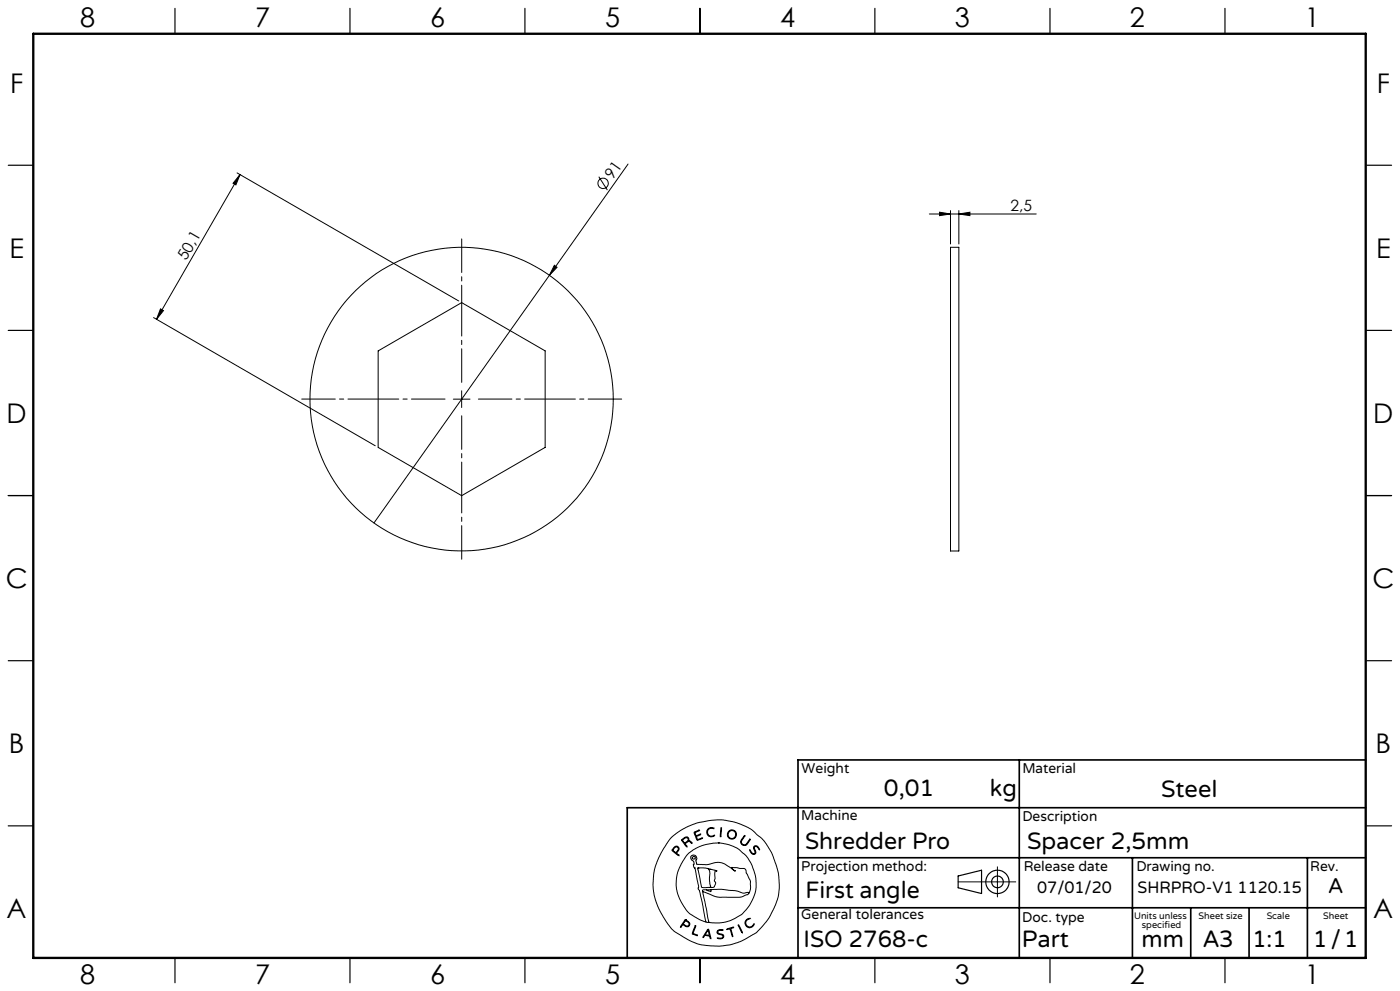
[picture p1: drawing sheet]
<svg xmlns="http://www.w3.org/2000/svg" width="420mm" height="297mm" viewBox="0 0 420 297" stroke-linecap="round" stroke-linejoin="round" font-family="sans-serif">
<g fill="none" stroke="#000" stroke-width=".3">
<path d="M71.1 51.8l66.5 38.4M72 52.3l-1.2 3.1-.9-.5zM72 52.3l-25 43.4M179.6 52.9l2.6 4.1M188.4 49.2l-76.2 107.5M166.3 79.5l.8 .6-2.3 2.4zM278.8 64.1h32.1M281.9 63.6l3.3 .5-3.3 .5zM285.2 74.1h2.5v91h-2.5zM285.2 63.1v10M287.7 64.1l3.3-.5v1zM287.7 63.1v10"/>
<path d="M46.1 95.2l66.5 38.4M48.2 92.6l.8 .5-2 2.6zM113.5 105.2l25-14.5 25 14.5v28.9l-25 14.5-25-14.5zM136 119.6h5M138.5 117.1v5M201.3 251.1l2.8-2.2 4.5-2.1 4.8-1 3.2-.1 3.7 .7 3.3 1.2 2 1.1 2.8 2.4 1.5 1.8 1.8 3.2 1.8 5.3 .3 3.5-.2 3-.8 2.8-1.7 3.7-1.8 2.5a16.5 16.5 0 0 1-6.7 5l-3.3 1.2-2.9 .4h-3.4l-2.9-.4-3.7-1.5-3.8-2.3-1.1-.9-1.2-1.6-2.3-3.7-1.2-2.8-.6-2.2-.3-3.1 .3-3.5 .9-3.2 2-4zM202 254.1l.7-.5 .6 .1 .4 .6-.1 .6a.64 .64 0 0 0-.3 1.1l.4 .5-1.7-1.2a.52 .52 0 0 1-.4-.5 .52 .52 0 0 1 .4-.6zM202.4 254l.4-.2 .5 .1 .2 .5-.2 .4a.73 .73 0 0 1-.7 .6 .73 .73 0 0 1-.7-.7zM204.5 251.6l1.1-.7h.6l.4 .3 .1 .8 .6 .2 .3 .5-.8-.5-.6 .2a.61 .61 0 0 0-.6 .5 .61 .61 0 0 0 .5 .7l-.1 .3-1.5-2zM204.8 251.7l.8-.6h.6l.2 .6-.5 .6a.52 .52 0 0 1-.6 .3 .52 .52 0 0 1-.4-.5zM208.2 249.4l1.7-.6-1 .5a.57 .57 0 0 0-.2 .9 .57 .57 0 0 0 .9 0l.6-.2-.8 .5a.46 .46 0 0 0-.5 .4 .46 .46 0 0 0 .3 .5l.1 .2 1.5-.5-1.7 .7zM212.3 248.5l.8-.5 1 .2 .1 .2-.9-.2-.7 .3-.3 .5v.7l.1 .4 .6 .4 1.3-.2a.53 .53 0 0 1-.3 .5 .53 .53 0 0 1-.5 0l-.9-.2-.4-.4-.2-1z"/>
<path d="M215.5 252.6l2.7 .4 3 1.2 2.3 1.9 .9 1.2 1.3 2.2 1.1 3.8-.1 3.5-.8 2.5a11.7 11.7 0 0 1-8.9 7.2l-2.6 .1-1.7-.2M215.5 252.6l-4.1 .6-3.4 1.5-2.1 1.8-2.1 3.5-.5 1.4-.4 2 .1 3 .9 2.9 2 3.4a9.1 9.1 0 0 0 4 2.9l1.9 .8M215.5 252.6h.1M216.3 248.1h.2v.6l-.2 1.9-.2 .2zM223.3 250.5l.1-.1 .1 .2-1.1 1.6 .2 .7 .7 .3a3.3 3.3 0 0 0 1.7-1.7v.2l-1 1.5-.4 .2-.7-.1-.6-.5-.1-.6zM224.9 254.7l.7 .9 .5 .3 .4-.3-.4-1.4 .2-.6h.9l.7 1-.1 .1-.9-1-.5 .1-.1 .4 .5 1.4-.6 .5-.9-.5zM299.2 259.8v9M205.6 275.6l-1.4 2-.1 .2h.2a.69 .69 0 0 1 .6-.6 .69 .69 0 0 1 .8 .4l.9 .1 .3-.9-1.3-1.2M205.6 275.6h.1M205.6 275.9l-.3 .5M205.7 275.9l1 .9-.1 .6-.6 .1a.7 .7 0 0 1-.9-.9l.2-.2M205.7 275.9h.1"/>
<path d="M208.5 277.5l.2-.1v.2l-.5 1.4a.56 .56 0 0 0-.2 .7 .56 .56 0 0 0 .7 .3l.5 .4-1.6-.6zM209.3 260.2l2.3-.1 3.1 .8 .4 .3a.35 .35 0 0 0-.5-.2 .35 .35 0 0 0-.1 .5v1.8l-.2 .7 .4 .8-.4 1-.5 .2h-2.6a.85 .85 0 0 1-.8-.2 .85 .85 0 0 1-.1-.9zM209.4 260.1h.1M210.8 267.2l1.9 9.2M210.8 267.2l3.7 1.5 1.3 .2h6.3l2.1-.8 .4-.3M211.8 276.4h.9M211.9 266.7h-1.1v.5M212.1 260.2a2.12 2.12 0 0 1 .8 2.7v1.9l.3 .9-.3 .2M212.3 278.6l.1-.1a4.3 4.3 0 0 1 .9 2.6v.2h-.2a.74 .74 0 0 0-.8-.8l-.2-.1a.82 .82 0 0 0-1.1 .6l-.1-.3zM212.3 278.9l.4 .9a.4 .4 0 0 1-.1 .6 .4 .4 0 0 1-.6-.2l-.4-.1zM212.4 278.9h.1M212.7 276.4h.1"/>
<path d="M213 260.6h.1M213.3 266.6l3.2-.1 4.2 .4 2.3 .8 1.1-.2a.3 .3 0 0 1 .4-.1 .3 .3 0 0 1 .1 .4M213.3 266.6v.6l-1.4-.5M213.3 266.6l-1.4 .1M215.3 278.9l.6-.3 1 .1v.2h-1.4l-.2 .6 .3 .2 1.4 .5 .1 .5-.2 .4-.6 .3-1.1-.2h1.1l.6-.5-.3-.5-1.4-.5-.1-.4zM218 278.4l2.1-.5-.8 .4 .5 2.4-.8-2.3-.8 .2zM221.5 277.2l1.2 2.2v.2zM221.5 277.1h.1M224 275.6l.7-.4 .3 .1-.8 .4-.4 .6v.6l.5 .7 .9 .2 .9-.9a.41 .41 0 0 1 .1 .5 .41 .41 0 0 1-.4 .2l-1 .5-.9-.5-.4-1.1zM224.6 267.8l.5-1.4v-2.3l-1.7-3.8-3.9-.3 .3 .5 .8 .6h-.1l-3.1-2.2-1.7-.5-3.6 .7-3-.1-.3-.9 .3-.8-.3-.7-.6-.3-.7 .1-.3 .4v.4l1 1.1-.1 1.4 .4 .5 1.1 5.4-.2 .8 .4 .4 .3 1.1 1.7 8.5M287.4 264.3h17.3"/>
<circle cx="180.9" cy="55" r="1.55"/>
<circle cx="138.5" cy="119.6" r="45.5"/>
<circle cx="208.1" cy="257.1" r=".44"/>
<circle cx="219.5" cy="250.1" r="1.17"/>
<circle cx="219.6" cy="250.1" r="1.38"/>
</g>
<g fill="none" stroke="#000" stroke-width=".35">
<path d="M52.5 2.5v7.5M105 2.5v7.5M157.5 2.5v7.5M210 2.5v7.5M262.5 2.5v7.5M315 2.5v7.5M367.5 2.5v7.5M2.5 49.5h7.5M410 49.5h7.5M2.5 99h7.5M410 99h7.5M2.5 148.5h7.5"/>
<path d="M410 148.5h7.5M2.5 198h7.5M410 198h7.5M2.5 247.5h7.5M410 247.5h7.5M287.4 262.5l7.1-1.7v7l-7.1-1.7zM52.5 287v7.5M105 287v7.5M157.5 287v7.5M210 287v7.5M262.5 287v7.5M315 287v7.5"/>
<path d="M367.5 287v7.5"/>
<circle cx="299.2" cy="264.3" r="3.5"/>
<circle cx="299.2" cy="264.3" r="1.75"/>
</g>
<path d="M133.5 119.6h-43M138.5 114.6v-43M143.5 119.6h43M138.5 124.6v43" fill="none" stroke="#000" stroke-width=".3" stroke-dasharray="15.2 1.3 1.3 1.3" stroke-dashoffset="5.2"/>
<path d="M305.8 227.7v59.2M409.7 227.7h-170.3v59.2M239.4 257.1h170.3M339.7 257.1v29.9M392.2 257.1v29.8M409.7 242.1h-221.5v45M239.4 272.1h170.3M357.2 272.1v14.8M374.7 272.1v14.8" fill="none" stroke="#000" stroke-width=".5"/>
<path d="M10 10.1h399.7v277h-399.7z" fill="none" stroke="#000" stroke-width=".7"/>
<g fill="#000">
<path d="M166.3 79.5l.8 .6-2.3 2.4z"/>
<path d="M72 52.3l-1.2 3.1-.9-.5zM48.2 92.6l.8 .5-2 2.6z"/>
<path d="M287.7 64.1l3.3-.5v1zM281.9 63.6l3.3 .5-3.3 .5z"/>
</g>
<g font-size="8.1">
<text x="24" y="8">8</text>
<text x="76.5" y="8">7</text>
<text x="129" y="8">6</text>
<text x="181.5" y="8">5</text>
<text x="234" y="8">4</text>
<text x="286.5" y="8">3</text>
<text x="339" y="8">2</text>
<text x="391.5" y="8">1</text>
<text x="3" y="27.7">F</text>
<text x="413" y="27.7">F</text>
<text x="2.8" y="77.2">E</text>
<text x="412.8" y="77.2">E</text>
<text x="2" y="126.7">D</text>
<text x="412" y="126.7">D</text>
<text x="1.7" y="176.2">C</text>
<text x="411.7" y="176.2">C</text>
<text x="2.7" y="225.7">B</text>
<text x="412.7" y="225.7">B</text>
<text x="2" y="275.2">A</text>
<text x="412" y="275.2">A</text>
<text x="24" y="295">8</text>
<text x="76.5" y="295">7</text>
<text x="129" y="295">6</text>
<text x="181.5" y="295">5</text>
<text x="234" y="295">4</text>
<text x="286.5" y="295">3</text>
<text x="339" y="295">2</text>
<text x="391.5" y="295">1</text>
</g>
<g font-size="7.1">
<text x="265.2" y="238.5">0,01</text>
<text x="297" y="238.5">kg</text>
<text x="348.3" y="239">Steel</text>
<text x="241.5" y="254.4">Shredder Pro</text>
<text x="308.1" y="254.4">Spacer 2,5mm</text>
<text x="241.6" y="269.2">First angle</text>
<text x="241.1" y="283.7">ISO 2768-c</text>
<text x="306.6" y="283.9">Part</text>
<text x="342.5" y="283.9">mm</text>
<text x="360.9" y="283.8">A3</text>
<text x="375.7" y="283.9">1:1</text>
<text x="393.9" y="283.9">1/1</text>
</g>
<text font-size="6.3" x="398.5" y="267.7">A</text>
<g font-size="4.9">
<text x="311.2" y="267.6">07/01/20</text>
<text x="341.3" y="267.6">SHRPRO-V1 1120.15</text>
</g>
<g font-size="4.7">
<text x="183.8" y="53.8" transform="rotate(-55 183.8 53.8)">91</text>
<text x="303.1" y="63.1">2,5</text>
<text x="55.9" y="78.2" transform="rotate(-60 55.9 78.2)">50,1</text>
</g>
<g font-size="4.2">
<text x="240.5" y="231.7">Weight</text>
<text x="306.7" y="231.7">Material</text>
<text x="240.4" y="245.9">Machine</text>
<text x="306.7" y="246.1">Description</text>
<text x="240.4" y="261.1">Projection method:</text>
<text x="307.1" y="261">Release date</text>
<text x="340.9" y="261">Drawing no.</text>
<text x="393.1" y="261">Rev.</text>
<text x="240.4" y="275.6">General tolerances</text>
<text x="306.7" y="276.2">Doc. type</text>
</g>
<g font-size="2.8">
<text x="340.2" y="275.3">Units unless</text>
<text x="359.6" y="275.3">Sheet size</text>
<text x="380" y="275.3">Scale</text>
<text x="396.9" y="275.3">Sheet</text>
<text x="342.6" y="278.2">specified</text>
</g>
</svg>
